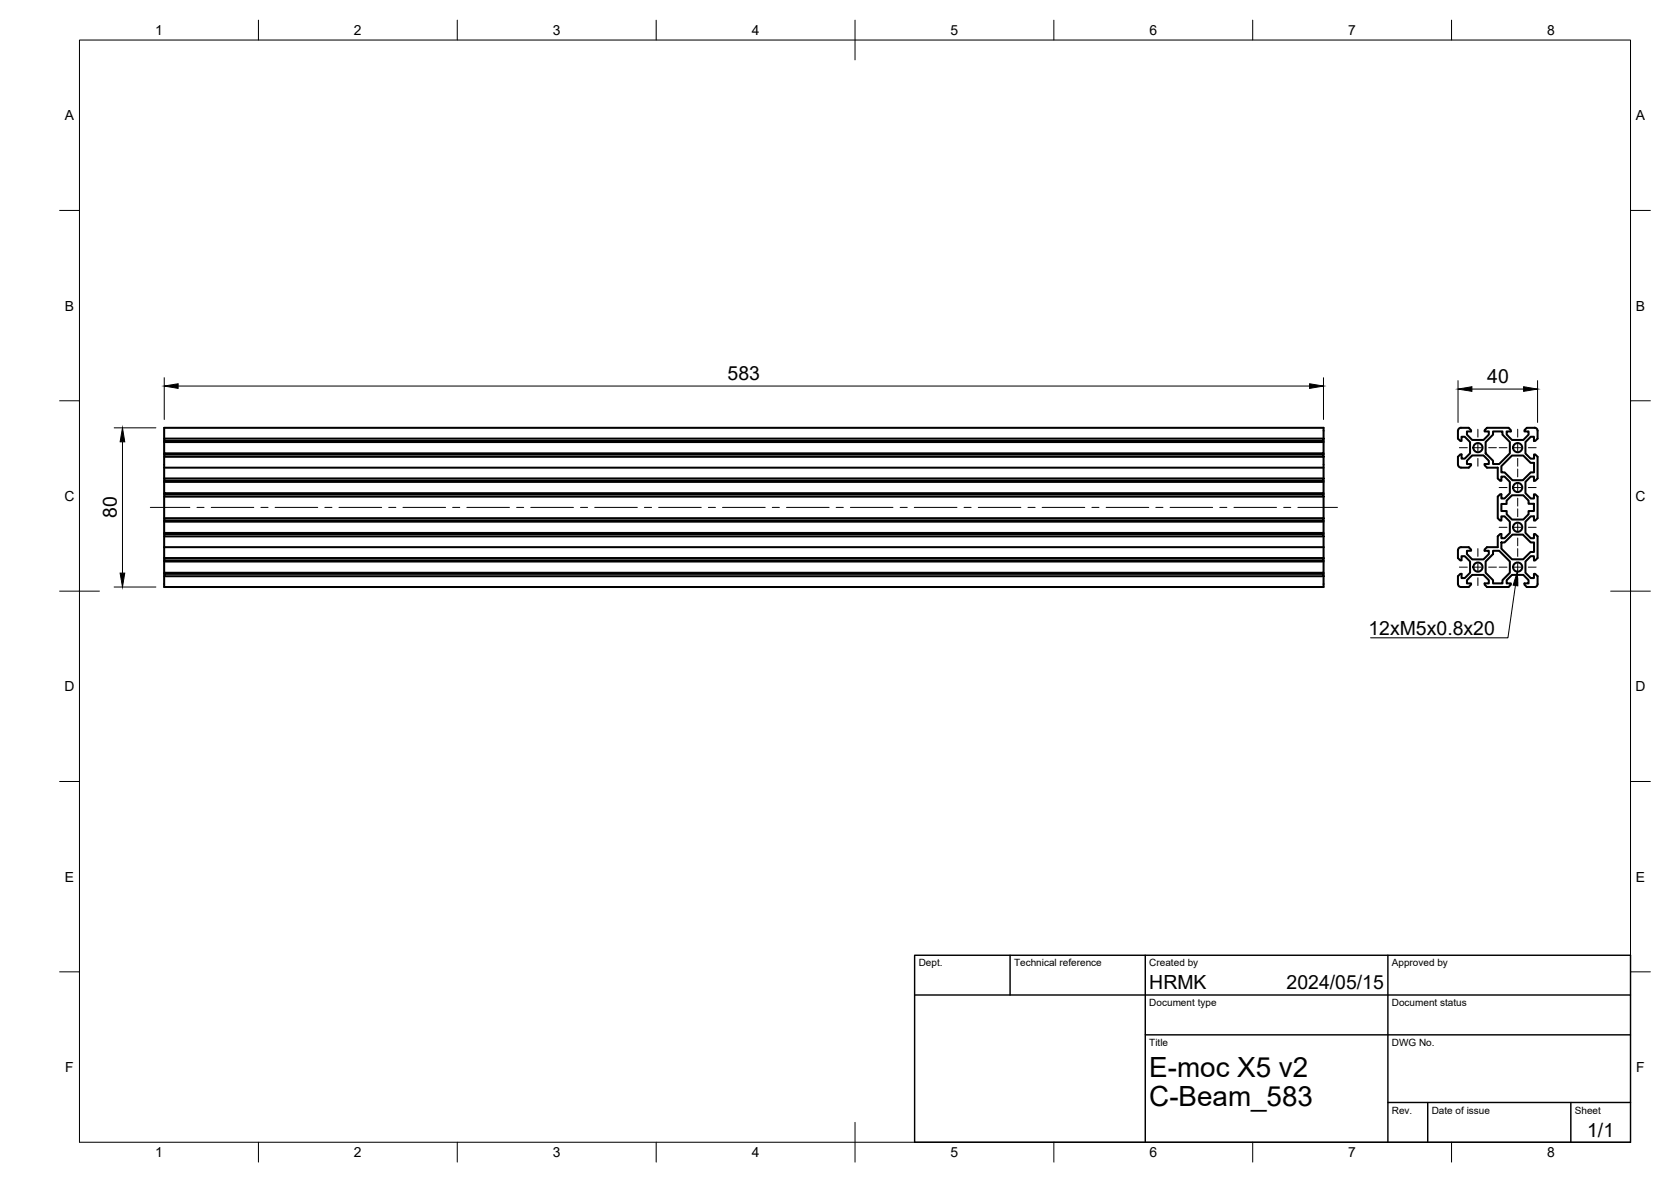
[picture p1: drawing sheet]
<svg xmlns="http://www.w3.org/2000/svg" width="420mm" height="297mm" viewBox="0 0 420 297" stroke-linecap="round" stroke-linejoin="round" font-family="sans-serif">
<!-- layer: Visible -->
<g fill="none" stroke="#000" stroke-width=".51">
<path d="M41.3 114.2h291.5v.6h-291.5zM41.3 110.2h291.5v.6h-291.5zM41.3 110.8v.3h291.5v-.3M41.3 111.1v2.8h291.5v-2.8M41.3 114.8v5.4M41.3 110.2v-2.7h291.5v2.7M41.3 113.9v.3M41.3 117.5h291.5M332.8 114.8v5.4M332.8 113.9v.3M367.3 117.5h2l.6-.6v-.3h-1v-.8l1.3-1.3h2.8l1.4 1.3v.8h-1.1v.3l.6 .6h2.7v2.7l.6 .6h.3v-1h.8l1.3 1.3v2.8l-1.3 1.4h-.8v-1.1h-.3l-.6 .6v5.4l.6 .6h.3v-1h.8l1.3 1.3v2.8l-1.3 1.4h-.8v-1.1h-.3l-.6 .6v2.7h-2.7l-.6 .6v.3h1.1v.8l-1.4 1.4h-2.8l-1.3-1.4v-.8h1v-.3l-.6-.6h-2a.75 .75 0 0 0-.7 .8M367.4 117.5a.79 .79 0 0 1-.8-.7v-2l.6-.6h.3v1.1h.8l1.3-1.4v-2.8l-1.3-1.3h-.8v1h-.3l-.6-.6v-2a.72 .72 0 0 1 .7-.7h2l.6 .6v.3h-1v.8l1.3 1.4h2.8l1.4-1.4v-.8h-1.1v-.3l.6-.6h5.4l.6 .6v.3h-1.1v.8l1.4 1.4h2.8l1.3-1.4v-.8h-1v-.3l.6-.6h1.9a.72 .72 0 0 1 .8 .7v2l-.6 .6h-.3v-1h-.8l-1.3 1.3v2.9l1.3 1.3h.8v-1.1h.3l.6 .6v5.4l-.6 .6h-.3v-1h-.8l-1.3 1.3v2.8l1.3 1.4h.8v-1.1h.3l.6 .6v5.4l-.6 .6h-.3v-1h-.8l-1.3 1.3v2.8l1.3 1.4h.8v-1.1h.3l.6 .6v5.4l-.6 .6h-.3v-1h-.8l-1.3 1.3v2.8l1.3 1.4h.8v-1.1h.3l.6 .6v2a.75 .75 0 0 1-.7 .7h-2l-.6-.6v-.3h1v-.8l-1.3-1.3h-2.8l-1.4 1.3v.8h1.1v.3l-.6 .6h-5.4l-.6-.6v-.3h1.1v-.8l-1.4-1.3h-2.8l-1.3 1.3v.8h1v.3l-.6 .6h-2a.75 .75 0 0 1-.7-.7v-2l.6-.6h.3v1.1h.8l1.3-1.4v-2.8l-1.3-1.3h-.8v1h-.3l-.6-.6v-1.9"/>
<path d="M375.4 108.4h2.4v.8l1.8 1.9v2.8l-2.6 2.7h-1.6v-.8l-1.9-1.9v-2.8l1.9-1.9zM380.2 114.5h2.8l1.9 1.8h.8v2.4h-.8l-2 2h-2.6l-2-2h-.8v-1.6zM41.3 124.2h291.5v.6h-291.5zM41.3 120.2h291.5v.6h-291.5zM41.3 120.8v.3h291.5v-.3M41.3 121.1v2.8h291.5v-2.8M41.3 134.2h291.5v.6h-291.5zM41.3 130.2h291.5v.6h-291.5zM41.3 130.8v.3h291.5v-.3M41.3 131.1v2.8h291.5v-2.8M41.3 137.5v2.7M41.3 123.9v.3"/>
<path d="M41.3 124.8v5.4M41.3 133.9v.3M41.3 134.8v2.7M41.3 137.5h291.5M332.8 137.5v2.7M332.8 123.9v.3M332.8 124.8v5.4M332.8 133.9v.3M332.8 134.8v2.7M375.4 138.4h1.6l2.6 2.7v2.8l-1.8 1.9v.8h-2.4v-.8l-1.9-1.9v-2.8l1.9-1.9zM377.5 136.3h.8l2-1.9h2.6l2 1.9h.8v2.4h-.8l-1.9 1.9h-2.8l-2.7-2.7zM377.5 126.6h1.3v-.8l1.4-1.3h2.8l1.3 1.3v.8h1.4v1.8h-1.4v.8l-1.3 1.4h-2.8l-1.4-1.4v-.8h-1.3z"/>
<path d="M41.3 144.2h291.5v.6h-291.5zM41.3 140.2h291.5v.6h-291.5zM41.3 140.8v.3h291.5v-.3M41.3 141.1v2.8h291.5v-2.8M41.3 144.8v2.7h291.5v-2.7M41.3 143.9v.3M332.8 143.9v.3"/>
<circle cx="371.6" cy="112.5" r="1.15"/>
<circle cx="381.6" cy="112.5" r="1.15"/>
<circle cx="381.6" cy="122.5" r="1.15"/>
<circle cx="381.6" cy="132.5" r="1.15"/>
<circle cx="371.6" cy="142.5" r="1.15"/>
<circle cx="381.6" cy="142.5" r="1.15"/>
</g>
<!-- layer: BORDER -->
<g fill="none" stroke="#000" stroke-width=".25">
<path d="M20 10.1h390v276.9h-390zM65 5.1v5M115 5.1v5M165 5.1v5M215 5.1v10M265 5.1v5M315 5.1v5M365 5.1v5M15 52.9h5M410 52.9h5M15 100.7h5M410 100.7h5"/>
<path d="M15 148.6h10M405 148.6h10M15 196.4h5M410 196.4h5M15 244.2h5M410 244.2h5M65 287v5M115 287v5M165 287v5M215 282.1v9.9M265 287v5M315 287v5"/>
<path d="M365 287v5"/>
</g>
<!-- layer: TITLEBLOCK -->
<path d="M230 240.1h180v46.9h-180zM230 250h180M254 240.1v9.9M288 240.1v46.9M349 240.1v46.9M288 260.1h122M349 277.1h61M359 277.1v9.9M395 277.1v9.9" fill="none" stroke="#000" stroke-width=".36"/>
<!-- layer: FD_Dimensions -->
<path d="M41.3 94.9v10.5M44.8 97h284.5M332.8 94.9v10.5M366.6 95.7v10.5M370.1 97.8h13M386.6 95.7v10.5M28.7 107.5h10.5M30.8 111v33M28.7 147.5h10.5" fill="none" stroke="#000" stroke-width=".25"/>
<path d="M41.3 97l3.5-.6v1.2zM329.3 96.4l3.5 .6-3.5 .6zM366.6 97.8l3.5-.6v1.1zM383.1 97.2l3.5 .6-3.5 .5zM30.8 107.5l.6 3.5h-1.2zM30.2 144h1.2l-.6 3.5z" fill="#000" stroke="#000" stroke-width=".25"/>
<!-- layer: Leaders -->
<path d="M381.5 143.7l.1 3.5-1.1-.1z" fill="#000" stroke="#000" stroke-width=".25"/>
<path d="M381 147.1l-1.8 13.2h-34.6" fill="none" stroke="#000" stroke-width=".25"/>
<!-- layer: Smart Centers -->
<g fill="none" stroke="#000" stroke-width=".25">
<path d="M366.9 112.5h2M370.7 112.5h1.8M371.6 107.9v1.9M371.6 111.6v1.8M371.6 115.2v2M374.3 112.5h2M377 112.5h1.9M380.7 112.5h1.8M381.6 107.9v1.9M381.6 111.6v1.8M381.6 115.2v2M381.6 117.9v1.9"/>
<path d="M384.3 112.5h1.9M37.8 127.5h9.9M49.5 127.5h1.8M53.1 127.5h10.7M65.6 127.5h1.8M69.2 127.5h10.7M81.7 127.5h1.8M85.2 127.5h10.8M97.7 127.5h1.8M101.3 127.5h10.7M113.8 127.5h1.8M117.4 127.5h10.7"/>
<path d="M129.9 127.5h1.8M133.5 127.5h10.7M146 127.5h1.7M149.5 127.5h10.8M162 127.5h1.8M165.6 127.5h10.7M178.1 127.5h1.8M181.7 127.5h10.7M194.2 127.5h1.8M197.8 127.5h10.7M210.2 127.5h1.8M213.8 127.5h10.7"/>
<path d="M226.3 127.5h1.8M229.9 127.5h10.7M242.4 127.5h1.8M246 127.5h10.7M258.5 127.5h1.8M262 127.5h10.8M274.6 127.5h1.7M278.1 127.5h10.7M290.6 127.5h1.8M294.2 127.5h10.7M306.7 127.5h1.8M310.3 127.5h10.7"/>
<path d="M322.8 127.5h1.7M326.3 127.5h10M371.6 137.9v1.9M377 122.5h1.9M377 132.5h1.9M380.7 122.5h1.8M380.7 132.5h1.8M381.6 121.6v1.8M381.6 125.2v2M381.6 127.9v1.9M381.6 131.6v1.8M381.6 135.2v2"/>
<path d="M381.6 137.9v1.9M384.3 122.5h1.9M384.3 132.5h1.9M366.9 142.5h2M370.7 142.5h1.8M371.6 141.6v1.8M371.6 145.2v2M374.3 142.5h2M377 142.5h1.9M380.7 142.5h1.8M381.6 141.6v1.8M381.6 145.2v2"/>
<path d="M384.3 142.5h1.9"/>
</g>
<g font-size="7">
<text x="289" y="270.6">E-moc X5 v2</text>
<text x="289" y="278.1">C-Beam_583</text>
</g>
<g font-size="4.9">
<text x="183" y="95.6">583</text>
<text x="374" y="96.3">40</text>
<text x="29.3" y="130.2" transform="rotate(-90 29.3 130.2)">80</text>
<text x="344.1" y="159.6">12xM5x0.8x20</text>
<text x="289" y="248.5">HRMK</text>
<text x="323.5" y="248.5">2024/05/15</text>
<text x="399.1" y="285.7">1/1</text>
</g>
<g font-size="3.5">
<text x="39" y="8.8">1</text>
<text x="89" y="8.8">2</text>
<text x="139" y="8.8">3</text>
<text x="189" y="8.8">4</text>
<text x="239" y="8.8">5</text>
<text x="289" y="8.8">6</text>
<text x="339" y="8.8">7</text>
<text x="389" y="8.8">8</text>
<text x="16.3" y="30.2">A</text>
<text x="411.3" y="30.2">A</text>
<text x="16.3" y="78">B</text>
<text x="411.3" y="78">B</text>
<text x="16.2" y="125.9">C</text>
<text x="411.2" y="125.9">C</text>
<text x="16.2" y="173.7">D</text>
<text x="411.2" y="173.7">D</text>
<text x="16.3" y="221.6">E</text>
<text x="411.3" y="221.6">E</text>
<text x="16.4" y="269.4">F</text>
<text x="411.4" y="269.4">F</text>
<text x="39" y="290.8">1</text>
<text x="89" y="290.8">2</text>
<text x="139" y="290.8">3</text>
<text x="189" y="290.8">4</text>
<text x="239" y="290.8">5</text>
<text x="289" y="290.8">6</text>
<text x="339" y="290.8">7</text>
<text x="389" y="290.8">8</text>
</g>
<g font-size="2.5">
<text x="231" y="242.9">Dept.</text>
<text x="255" y="242.9">Technical reference</text>
<text x="289" y="242.9">Created by</text>
<text x="350" y="242.9">Approved by</text>
<text x="289" y="252.8">Document type</text>
<text x="350" y="252.8">Document status</text>
<text x="289" y="262.9">Title</text>
<text x="350" y="262.9">DWG No.</text>
<text x="350" y="279.9">Rev.</text>
<text x="360" y="279.9">Date of issue</text>
<text x="396" y="279.9">Sheet</text>
</g>
</svg>
